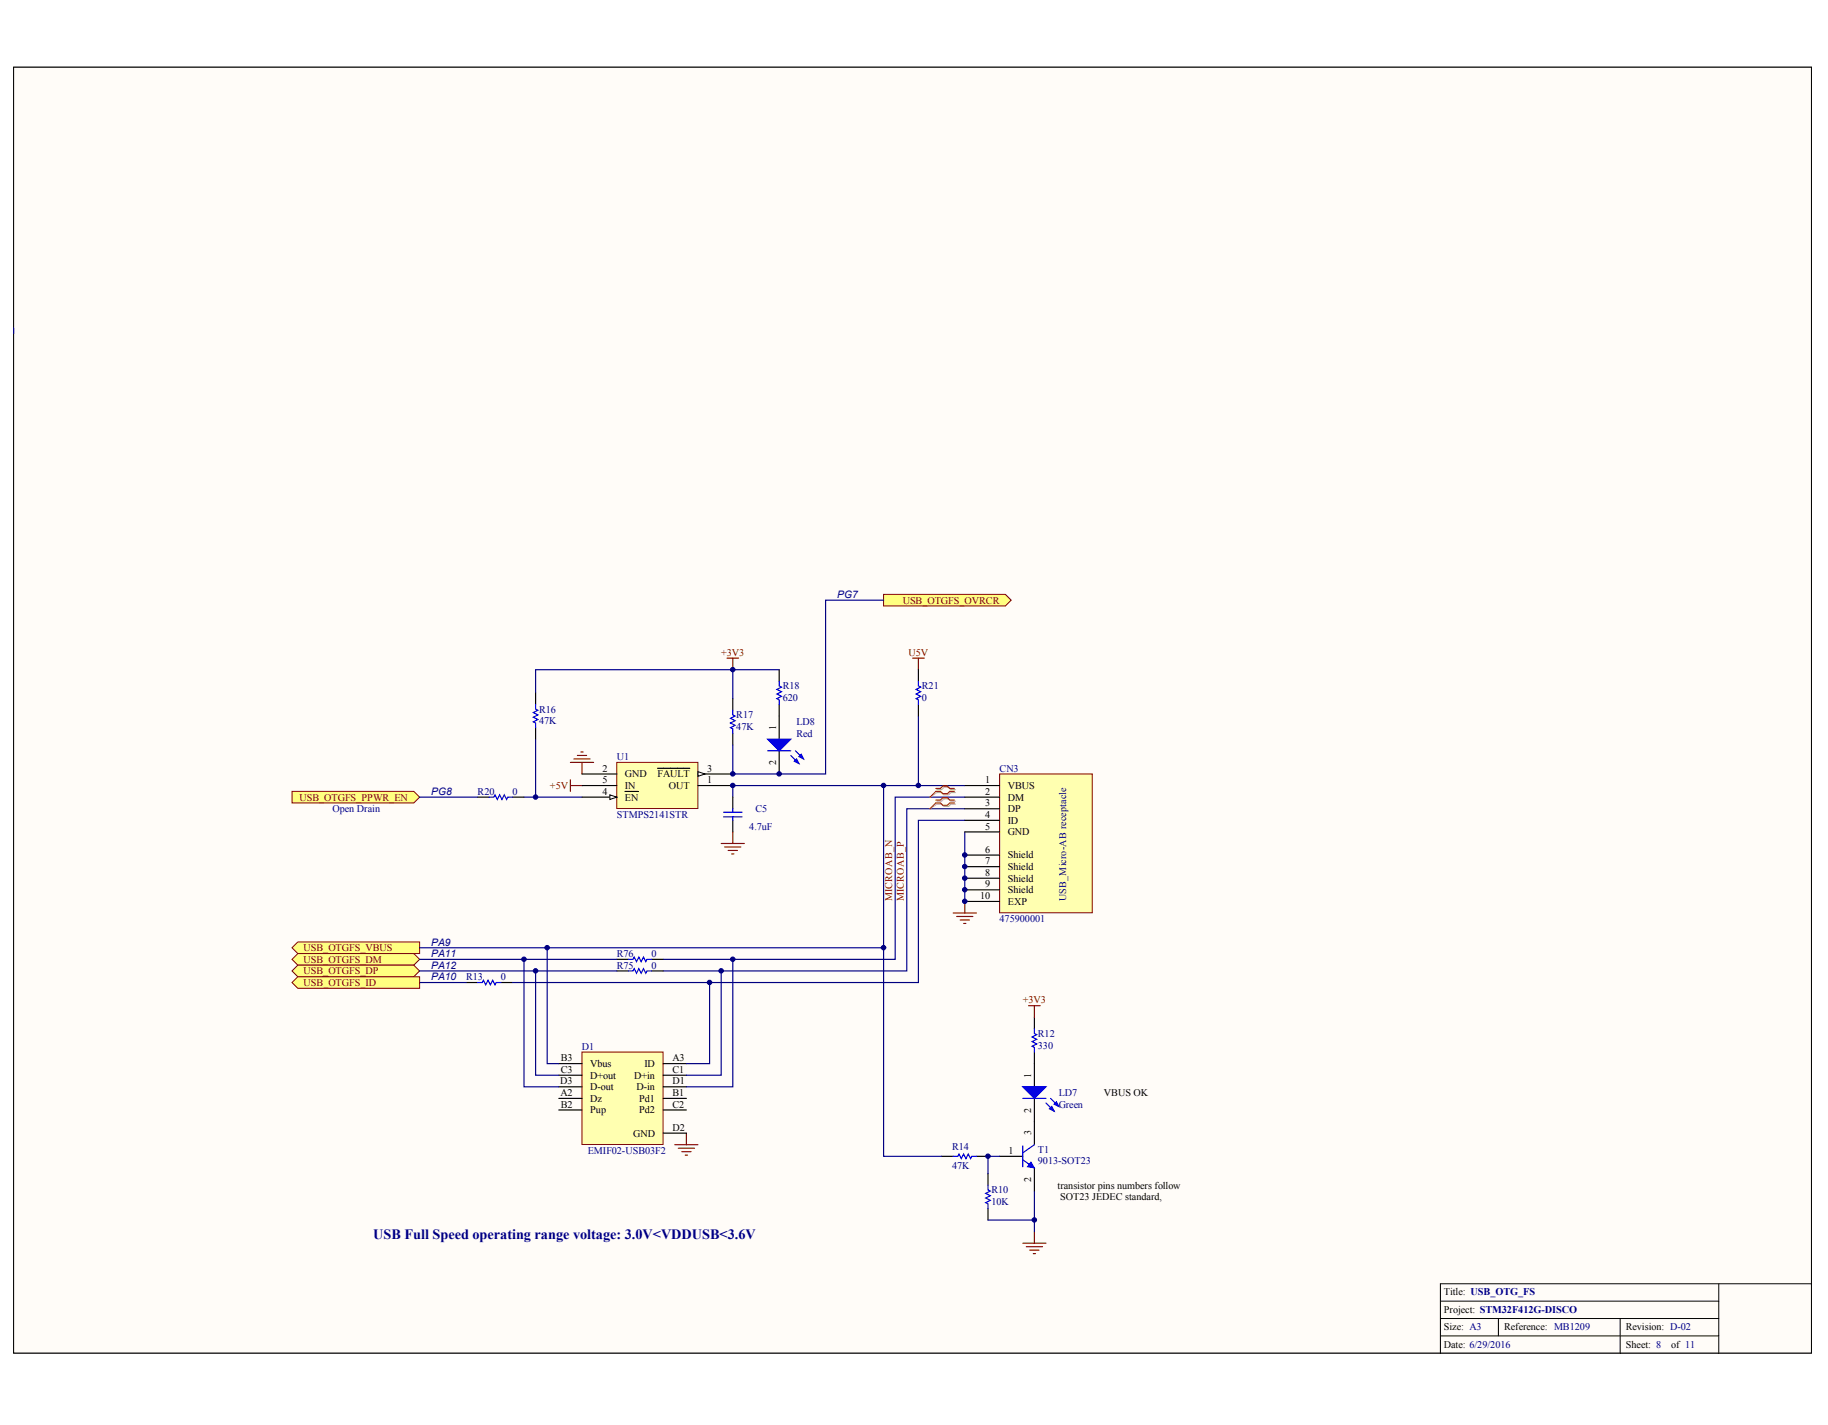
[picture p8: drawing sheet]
<svg xmlns="http://www.w3.org/2000/svg" width="258mm" height="201mm" viewBox="0 0 258 201" stroke-linecap="round" stroke-linejoin="round" font-family="sans-serif">
<path d="M1.9 9.5h253.6v181.4h-253.6z" fill="#fffcf8" stroke="#000" stroke-width=".14"/>
<path d="M1.9 46.3v.8M73.9 112.5h8.2M136.1 110.9h-32.7v1.6M136.1 115.8h-6.5v22.8h-57.3M136.1 112.5h-9.8v22.9h-32.7M136.1 114.1h-8.2v22.9h-34.3M136.1 117.4v9.8M59.2 138.6h6.5" fill="none" stroke="#000080" stroke-width=".16"/>
<path d="M203.2 183.6h39.3M203.2 186.1h39.3M203.2 188.5h39.3M211.4 186.1v2.4M228.6 186.1v4.9M242.5 181.2v9.8M255.6 181.2h-52.4v9.8" fill="none" stroke="#000" stroke-width=".14"/>
<g fill="none" stroke="#800000" stroke-width=".16">
<path d="M102.6 92.9h1.6M103.4 92.9v1.6M80.5 110v1.7M80.5 110.9h1.6M80.5 107.6h3.2M81 107.1h2.2M81.4 106.6h1.4M81.9 106.1h.4M82.1 107.6v1.6M101.7 119h3.3M102.2 119.5h2.3M103.4 117.4v1.6"/>
<path d="M102.7 120h1.3M103.2 120.5h.3M134.5 128.8h3.2M135 129.3h2.3M135.5 129.8h1.3M135.9 130.3h.4M136.1 127.2v1.6"/>
</g>
<path d="M65.7 138.6h1.7M70.6 138.6h1.7" fill="none" stroke="#000" stroke-width=".16"/>
<path d="M67.4 138.6h.6l.2-.3 .3 .7 .3-.7 .4 .7 .3-.7 .3 .7 .2-.4h.6" fill="none" stroke="#00f" stroke-width=".16"/>
<path d="M141 109.2h13.1v19.6h-13.1z" fill="#ffffb0" stroke="#800000" stroke-width=".14"/>
<g fill="none" stroke="#000" stroke-width=".16">
<path d="M136.1 110.9h4.9M136.1 112.5h4.9M136.1 114.1h4.9M136.1 115.8h4.9M136.1 117.4h4.9M87 135.4h1.6M87 137h1.6M91.9 135.4h1.7M91.9 137h1.7M136.1 120.7h4.9M136.1 122.3h4.9M136.1 123.9h4.9"/>
<path d="M136.1 125.6h4.9M136.1 127.2h4.9"/>
</g>
<path d="M88.6 135.4h.7l.2-.4 .3 .7 .3-.7 .3 .7 .4-.7 .3 .7 .2-.3h.6M88.6 137h.7l.2-.3 .3 .6 .3-.6 .3 .6 .4-.6 .3 .6 .2-.3h.6" fill="none" stroke="#00f" stroke-width=".16"/>
<path d="M96.8 159.9v1.6M95.2 161.5h3.3M95.7 162h2.3M96.2 162.5h1.3M96.7 163h.3" fill="none" stroke="#800000" stroke-width=".16"/>
<path d="M82.1 148.5h11.4v13h-11.4z" fill="#ffffb0" stroke="#800000" stroke-width=".14"/>
<g fill="none" stroke="#000" stroke-width=".16">
<path d="M103.4 98.6v1.6M103.4 103.5v1.6M78.8 155h3.3M78.8 150.1h3.3M78.8 156.6h3.3M78.8 151.7h3.3M78.8 153.4h3.3M93.6 155h3.2M93.6 150.1h3.2M93.6 156.6h3.2M93.6 151.7h3.2M93.6 153.4h3.2"/>
<path d="M93.6 159.9h3.2M145.9 150.1v3.3M145.9 155v3.3"/>
</g>
<path d="M73.9 135.4v18h4.9M75.6 137v14.7h3.2M100.1 138.6v11.5h-3.3M101.7 137v14.7h-4.9M103.4 135.4v18h-6.6" fill="none" stroke="#000080" stroke-width=".16"/>
<g fill="#00f" stroke="#00f" stroke-width=".16">
<path d="M144.3 153.4h3.3l-1.7 1.6z"/>
<path d="M148.1 156.5l.3-.4 .3 .7z"/>
<path d="M148.7 155.8l.3-.3 .4 .6z"/>
</g>
<path d="M103.4 100.2v.7l.3 .1-.7 .4 .7 .3-.7 .3 .7 .4-.7 .3 .4 .1v.7M144.3 155h3.3M147.6 155.6l1.1 1.2M148.2 155l1.2 1.1" fill="none" stroke="#00f" stroke-width=".16"/>
<path d="M144.3 175.4h3.3M144.8 175.9h2.3M145.3 176.4h1.3M145.8 176.9h.3M145.9 173.8v1.6" fill="none" stroke="#800000" stroke-width=".16"/>
<path d="M132.2 111.4h.6l.4-.3h.6l.3 .3h.7M132.2 111.8h.6l.4 .4h.6l.3-.4h.7M132.2 113.1h.6l.4-.4h.6l.3 .4h.7M132.2 113.5h.6l.4 .3h.6l.3-.3h.7" fill="none" stroke="#d0a19e" stroke-width=".16"/>
<path d="M132.2 111.8l-1 .7M132.2 113.5l-1 .6" fill="none" stroke="#d0a19e" stroke-width=".14"/>
<path d="M132 111.3h.7l.3-.4h.7l.3 .4h.6M132 111.7h.7l.3 .3h.7l.3-.3h.6M132 112.9h.7l.3-.3h.7l.3 .3h.6M132 113.3h.7l.3 .3h.7l.3-.3h.6" fill="none" stroke="#f00" stroke-width=".16"/>
<path d="M132 111.7l-.8 .8M132 113.3l-.8 .8" fill="none" stroke="#f00" stroke-width=".14"/>
<path d="M41.2 133.7l.8-.8h17.2v1.7h-17.2z" fill-rule="evenodd" fill="#ffff80" stroke="#800000" stroke-width=".14"/>
<path d="M124.7 110.9v22.8h-47.5M129.6 101v9.9M59.2 133.7h18v16.4h1.6" fill="none" stroke="#000080" stroke-width=".16"/>
<path d="M128.7 92.9h1.7M129.6 92.9v1.6" fill="none" stroke="#800000" stroke-width=".16"/>
<g fill="#ffff80" stroke="#800000" stroke-width=".14">
<path d="M41.2 135.4l.8-.8h16.4l.8 .8-.8 .8h-16.4z" fill-rule="evenodd"/>
<path d="M41.2 137l.8-.8h16.4l.8 .8-.8 .8h-16.4z" fill-rule="evenodd"/>
<path d="M41.2 138.6l.8-.8h17.2v1.7h-17.2z" fill-rule="evenodd"/>
<path d="M124.7 83.9h17.1l.9 .8-.9 .8h-17.1z" fill-rule="evenodd"/>
<path d="M41.2 111.7h17.2l.8 .8-.8 .8h-17.2z" fill-rule="evenodd"/>
</g>
<g fill="none" stroke="#000" stroke-width=".16">
<path d="M109.9 94.5v1.6M109.9 99.4v4.9M129.6 94.5v1.6M129.6 99.4v1.6M67.4 112.5h1.6M72.3 112.5h1.6M103.4 112.5v1.6M103.4 115.8v1.6M109.9 105.9v3.3M145.9 143.6v1.6M145.9 148.5v1.6M132.8 163.2h1.7"/>
<path d="M137.7 163.2h1.7M139.4 165.6v1.7M139.4 170.5v1.7"/>
</g>
<g fill="none" stroke="#00f" stroke-width=".16">
<path d="M109.9 96.1v.7l.4 .2-.7 .3 .7 .3-.7 .3 .7 .4-.7 .3 .3 .2v.6M129.6 96.1v.7l.3 .2-.7 .3 .7 .3-.7 .3 .7 .4-.7 .3 .4 .2v.6M69 112.5h.7l.1-.3 .4 .6 .3-.6 .3 .6 .3-.6 .4 .6 .1-.3h.7M102.1 115.3h2.6M102.1 114.6h2.6M103.4 114.1v.5M103.4 115.3v.5M108.3 105.9h3.3M111.6 106.6l1.1 1.1M112.2 105.9l1.2 1.2M145.9 145.2v.6l.4 .2-.7 .3 .7 .4-.7 .3 .7 .3-.7 .3 .3 .2v.7M134.5 163.2h.6l.2-.4 .3 .7 .3-.7 .4 .7 .3-.7 .3 .7 .2-.3h.6"/>
<path d="M139.4 167.3v.6l.3 .2-.6 .3 .6 .3-.6 .4 .6 .3-.6 .3 .3 .2v.6"/>
</g>
<g fill="#00f" stroke="#00f" stroke-width=".16">
<path d="M108.3 104.3h3.3l-1.7 1.6z"/>
<path d="M112.1 107.4l.3-.3 .3 .6z"/>
<path d="M112.7 106.8l.3-.4 .4 .7z"/>
</g>
<path d="M109.9 94.5h-6.5v4.1M59.2 112.5h8.2M59.2 135.4h27.8M59.2 137h27.8M124.7 133.7v29.5h8.1M139.4 172.2h6.5M145.9 168.1v5.7" fill="none" stroke="#000080" stroke-width=".16"/>
<path d="M145.1 141.9h1.6M145.9 141.9v1.7" fill="none" stroke="#800000" stroke-width=".16"/>
<path d="M87 107.6h11.5v6.5h-11.5z" fill="#ffffb0" stroke="#800000" stroke-width=".14"/>
<path d="M82.1 109.2h4.9M82.1 110.9h4.9M82.1 112.5h4.9" fill="none" stroke="#000" stroke-width=".16"/>
<path d="M86 112.2l1 .3-1 .3z" fill="#fffcf8" stroke="#000" stroke-width=".14"/>
<path d="M88.2 111.7h1.9M98.5 110.9h4.9M98.5 109.2h4.9" fill="none" stroke="#000" stroke-width=".16"/>
<path d="M98.5 108.9l.9 .3-.9 .3z" fill="#fffcf8" stroke="#000" stroke-width=".14"/>
<path d="M75.6 97.8v1.6M75.6 102.7v1.6M92.8 108.4h4.5M145.9 158.3v3.2M141 163.2h3.3M145.9 164.8v3.3" fill="none" stroke="#000" stroke-width=".16"/>
<path d="M103.4 94.5h-27.8v3.3M124.7 84.7h-8.2v24.5h-13.1v-4.1M75.6 104.3v8.2M141 163.2h-1.6v2.4" fill="none" stroke="#000080" stroke-width=".16"/>
<path d="M75.6 99.4v.7l.3 .1-.7 .4 .7 .3-.7 .3 .7 .3-.7 .4 .4 .1v.7M144.3 163.7l1.6 1.1M144.3 161.7v2.9M145.9 161.5l-1.6 1.2" fill="none" stroke="#00f" stroke-width=".16"/>
<path d="M145.4 164l.5 .8-1-.2z" fill="#00f" stroke="#00f" stroke-width=".14"/>
<g fill="#000080" stroke="#000080" stroke-width=".14">
<circle cx="73.9" cy="135.4" r=".31"/>
<circle cx="75.6" cy="137" r=".31"/>
<circle cx="75.6" cy="112.5" r=".31"/>
<circle cx="77.2" cy="133.7" r=".31"/>
<circle cx="100.1" cy="138.6" r=".31"/>
<circle cx="101.7" cy="137" r=".31"/>
<circle cx="103.4" cy="135.4" r=".31"/>
<circle cx="103.4" cy="110.8" r=".31"/>
<circle cx="103.4" cy="109.2" r=".31"/>
<circle cx="103.4" cy="94.5" r=".31"/>
<circle cx="109.9" cy="109.2" r=".31"/>
<circle cx="124.6" cy="133.7" r=".31"/>
<circle cx="124.6" cy="110.8" r=".31"/>
<circle cx="129.6" cy="110.8" r=".31"/>
<circle cx="136.1" cy="127.2" r=".31"/>
<circle cx="136.1" cy="125.6" r=".31"/>
<circle cx="136.1" cy="123.9" r=".31"/>
<circle cx="136.1" cy="122.3" r=".31"/>
<circle cx="136.1" cy="120.6" r=".31"/>
<circle cx="139.4" cy="163.2" r=".31"/>
<circle cx="145.9" cy="172.1" r=".31"/>
</g>
<text font-size="2" fill="#000080" x="52.6" y="174.8">USB Full Speed operating range voltage: 3.0V&lt;VDDUSB&lt;3.6V</text>
<g font-size="1.5" fill="#000080">
<text x="118.1" y="84.4">PG7</text>
<text x="60.8" y="112.2">PG8</text>
<text x="60.8" y="133.4">PA9</text>
<text x="60.8" y="135.1">PA11</text>
<text x="60.8" y="136.7">PA12</text>
<text x="60.8" y="138.3">PA10</text>
</g>
<g font-size="1.4" fill="#800000">
<text x="127.4" y="85.2">USB_OTGFS_OVRCR</text>
<text x="101.7" y="92.5">+3V3</text>
<text x="128.2" y="92.5">U5V</text>
<text x="42.3" y="113">USB_OTGFS_PPWR_EN</text>
<text x="77.6" y="111.3">+5V</text>
<text x="125.9" y="127.2" transform="rotate(-90 125.9 127.2)">MICROAB_N</text>
<text x="127.5" y="127.2" transform="rotate(-90 127.5 127.2)">MICROAB_P</text>
<text x="42.8" y="134.2">USB_OTGFS_VBUS</text>
<text x="42.8" y="135.9">USB_OTGFS_DM</text>
<text x="42.8" y="137.5">USB_OTGFS_DP</text>
<text x="42.8" y="139.1">USB_OTGFS_ID</text>
<text x="144.3" y="141.6">+3V3</text>
</g>
<g font-size="1.4" fill="#000080">
<text x="76" y="100.5">R16</text>
<text x="103.9" y="101.4">R17</text>
<text x="110.4" y="97.3">R18</text>
<text x="110.4" y="98.9">620</text>
<text x="130.1" y="97.3">R21</text>
<text x="130.1" y="98.9">0</text>
<text x="76" y="102.2">47K</text>
<text x="87" y="107.2">U1</text>
<text x="103.9" y="103">47K</text>
<text x="112.4" y="102.3">LD8</text>
<text x="112.4" y="104">Red</text>
<text x="67.4" y="112.2">R20</text>
<text x="72.3" y="112.2">0</text>
<text x="141" y="108.9">CN3</text>
<text x="46.9" y="114.6">Open Drain</text>
<text x="87" y="115.4">STMPS2141STR</text>
<text x="105.7" y="117.1">4.7uF</text>
<text x="106.6" y="114.6">C5</text>
<text x="141" y="130.1">475900001</text>
<text x="150.4" y="127.2" transform="rotate(-90 150.4 127.2)">USB_Micro-AB receptacle</text>
<text x="87" y="135">R76</text>
<text x="87" y="136.7">R75</text>
<text x="91.9" y="135">0</text>
<text x="91.9" y="136.7">0</text>
<text x="65.7" y="138.3">R13</text>
<text x="70.6" y="138.3">0</text>
<text x="82.1" y="148.1">D1</text>
<text x="146.4" y="146.3">R12</text>
<text x="146.4" y="148">330</text>
<text x="149.4" y="154.7">LD7</text>
<text x="149.4" y="156.3">Green</text>
<text x="82.9" y="162.8">EMIF02-USB03F2</text>
<text x="134.3" y="162.3">R14</text>
<text x="134.3" y="165">47K</text>
<text x="146.4" y="162.7">T1</text>
<text x="146.4" y="164.3">9013-SOT23</text>
<text x="139.9" y="168.4">R10</text>
<text x="139.9" y="170">10K</text>
</g>
<g font-size="1.4">
<text x="109.5" y="108" transform="rotate(-90 109.5 108)">2</text>
<text x="109.5" y="103" transform="rotate(-90 109.5 103)">1</text>
<text x="85" y="108.9">2</text>
<text x="85" y="110.5">5</text>
<text x="85" y="112.2">4</text>
<text x="88.2" y="109.7">GND</text>
<text x="88.2" y="111.3">IN</text>
<text x="88.2" y="113">EN</text>
<text x="92.8" y="109.7">FAULT</text>
<text x="94.4" y="111.3">OUT</text>
<text x="99.8" y="110.5">1</text>
<text x="99.8" y="108.9">3</text>
<text x="139" y="110.5">1</text>
<text x="139" y="112.2">2</text>
<text x="139" y="113.8">3</text>
<text x="142.2" y="111.3">VBUS</text>
<text x="142.2" y="113">DM</text>
<text x="139" y="115.4">4</text>
<text x="139" y="117.1">5</text>
<text x="142.2" y="114.6">DP</text>
<text x="142.2" y="116.2">ID</text>
<text x="142.2" y="117.9">GND</text>
<text x="139" y="120.3">6</text>
<text x="139" y="122">7</text>
<text x="139" y="123.6">8</text>
<text x="139" y="125.2">9</text>
<text x="142.2" y="121.1">Shield</text>
<text x="142.2" y="122.8">Shield</text>
<text x="142.2" y="124.4">Shield</text>
<text x="138.3" y="126.9">10</text>
<text x="142.2" y="126">Shield</text>
<text x="142.2" y="127.7">EXP</text>
<text x="79.1" y="149.8">B3</text>
<text x="94.9" y="149.8">A3</text>
<text x="79" y="153">D3</text>
<text x="79.1" y="154.7">A2</text>
<text x="79.1" y="151.4">C3</text>
<text x="83.2" y="155.5">Dz</text>
<text x="83.2" y="150.6">Vbus</text>
<text x="83.2" y="152.2">D+out</text>
<text x="83.2" y="153.8">D-out</text>
<text x="89.5" y="152.2">D+in</text>
<text x="89.8" y="153.8">D-in</text>
<text x="90.2" y="155.5">Pd1</text>
<text x="90.9" y="150.6">ID</text>
<text x="94.9" y="154.7">B1</text>
<text x="94.9" y="151.4">C1</text>
<text x="94.9" y="153">D1</text>
<text x="145.5" y="152.1" transform="rotate(-90 145.5 152.1)">1</text>
<text x="155.7" y="154.6">VBUS OK</text>
<text x="79.1" y="156.3">B2</text>
<text x="83.2" y="157.1">Pup</text>
<text x="89.3" y="160.4">GND</text>
<text x="90.2" y="157.1">Pd2</text>
<text x="94.9" y="156.3">C2</text>
<text x="94.9" y="159.6">D2</text>
<text x="145.5" y="160.2" transform="rotate(-90 145.5 160.2)">3</text>
<text x="145.5" y="157" transform="rotate(-90 145.5 157)">2</text>
<text x="142.3" y="162.8">1</text>
<text x="145.5" y="166.8" transform="rotate(-90 145.5 166.8)">2</text>
<text x="149.2" y="167.7">transistor pins numbers follow</text>
<text x="149.6" y="169.3">SOT23 JEDEC standard,</text>
<text x="203.7" y="182.8">Title: USB_OTG_FS</text>
<text x="203.7" y="185.2">Project: STM32F412G-DISCO</text>
<text x="203.7" y="187.7">Size: A3</text>
<text x="203.7" y="190.2">Date: 6/29/2016</text>
<text x="212.2" y="187.7">Reference: MB1209</text>
<text x="229.4" y="190.2">Sheet: 8</text>
<text x="229.4" y="187.7">Revision: D-02</text>
<text x="235.8" y="190.2">of 11</text>
</g>
</svg>
